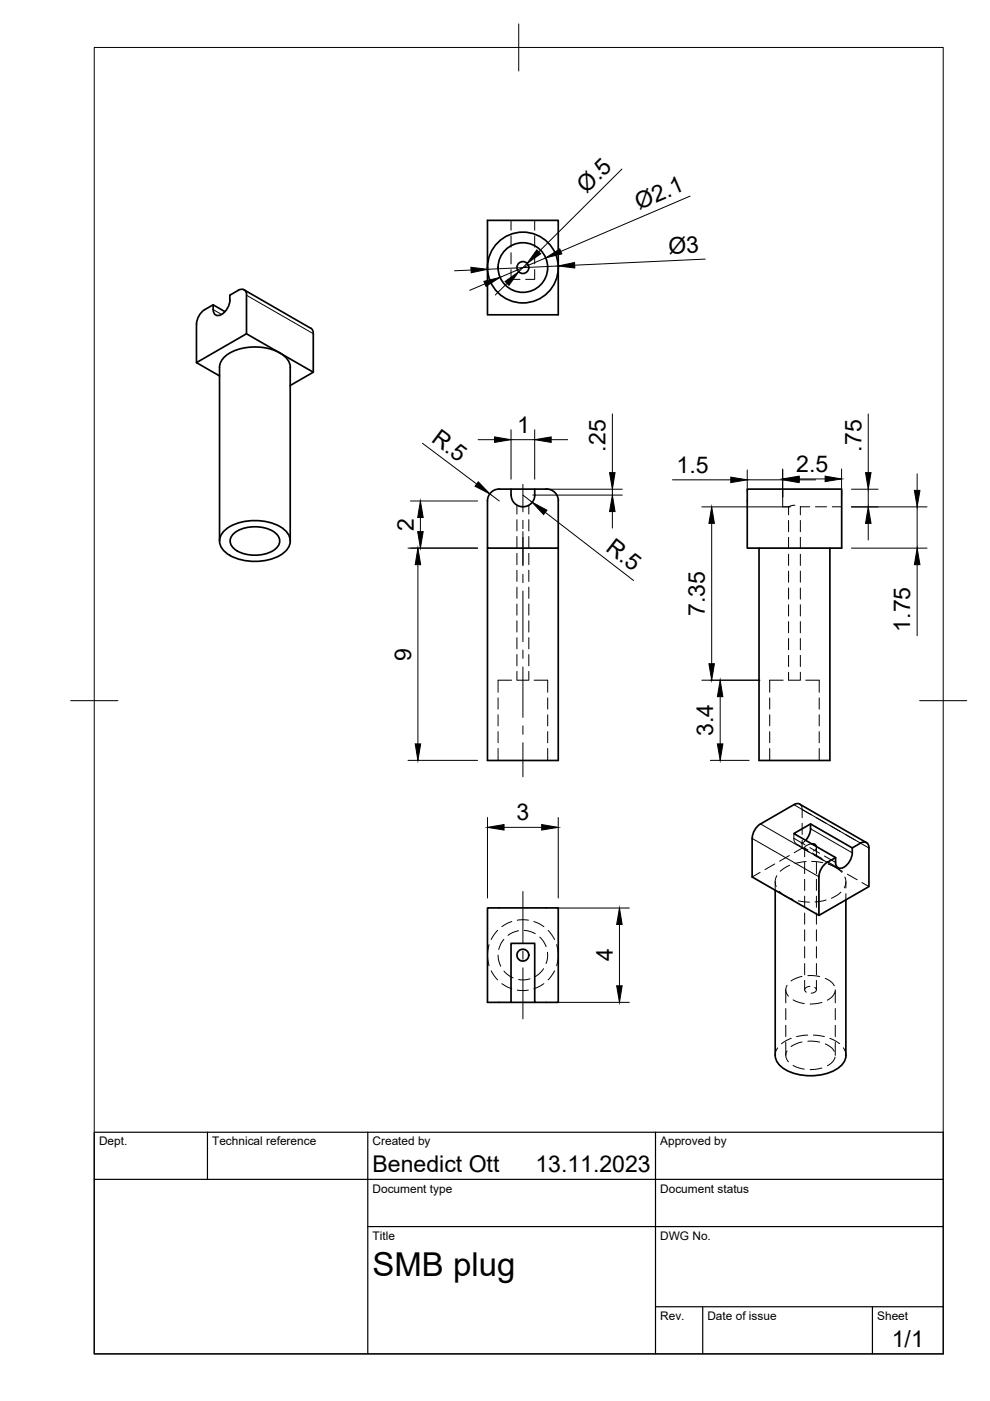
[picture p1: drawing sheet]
<svg xmlns="http://www.w3.org/2000/svg" width="210mm" height="297mm" viewBox="0 0 210 297" stroke-linecap="round" stroke-linejoin="round" font-family="sans-serif">
<!-- layer: Visible -->
<g fill="none" stroke="#000" stroke-width=".36">
<path d="M103.4 46.7h15v20h-15zM41.7 76.9l4.8 2.8M43.4 65.6l1.8-1 2.5 1.5M46.5 77.9a4 4 0 0 1 2.8-3.3 11.3 11.3 0 0 1 11.1 1 3.2 3.2 0 0 1 1.2 2.3M46.5 77.9v36.8M48.7 63.6v-1l1.8-1a1.07 1.07 0 0 1 1.3-.2 1.07 1.07 0 0 1 .5 1.2v8.2l-10.6 6.1v-8.2a3.9 3.9 0 0 1 1.7-3.1M48.8 63.6a3.4 3.4 0 0 1-2.7 3.3 1.09 1.09 0 0 1-.9-1.3v-1M51.8 61.5l14.1 8.1a1.26 1.26 0 0 1 .5 1.1M61.5 77.9v36.8M66.4 70.7v8.2l-14.1-8.1M66.4 78.9l-4.9 2.8M47.3 112.8a9.8 9.8 0 0 1 8.3-2.3 7.7 7.7 0 0 1 5.6 2.9 2.92 2.92 0 0 1-1.1 3.8 11.2 11.2 0 0 1-12.1 0 2.92 2.92 0 0 1-.7-4.4z"/>
<path d="M49.7 113a7.8 7.8 0 0 1 8.7 0 2.02 2.02 0 0 1 0 3.4 7.8 7.8 0 0 1-8.7 0 2.02 2.02 0 0 1 0-3.4zM103.4 106.2v10h15v-10M103.4 116.2v45h15v-45M103.4 106.2a2.51 2.51 0 0 1 2.5-2.5h10a2.47 2.47 0 0 1 2.5 2.5M108.4 103.7v1.3M113.4 103.7a2.9 2.9 0 0 1-1.9 3.7 2.51 2.51 0 0 1-3.1-2.5M158.4 103.7h20.1v12.5h-20.1zM160.9 116.2v45h15.1v-45M159.5 177.8v8.1l14.1 8.2M161.3 174.7a3.9 3.9 0 0 0-1.8 3M168.3 170.6l-7.1 4.1M169.6 170.5l14.1 8.2"/>
<path d="M169.6 170.5a1.25 1.25 0 0 0-1.3 .1M171.9 174.7l-.2 1.8-.9 1.7M172.1 178.9l.6 .1 .4 .5M180.7 179.8a3.9 3.9 0 0 1-2.2 4.3 1.03 1.03 0 0 1-1.3-1.3M103.4 192.5h15v20h-5v-12.5h-5v12.5h-5zM164.4 188.8v34.9a4.2 4.2 0 0 0 3 3.5 11.5 11.5 0 0 0 10.5-.9 3.3 3.3 0 0 0 1.5-2.6l-.1-32.9M175.4 182.8a3.9 3.9 0 0 0-1.8 3.1v8.2l10.6-6.1v-8.2a1.08 1.08 0 0 0-.5-1.2 1.08 1.08 0 0 0-1.2 .2l-1.8 1-8.8-5.1-3.6 2 8.9 5.1-1.8 1M177.2 181.8v1M108.4 212.5h5"/>
<circle cx="110.9" cy="56.7" r="1.26"/>
<circle cx="110.9" cy="56.7" r="5.3"/>
<circle cx="110.9" cy="56.7" r="7.5"/>
<circle cx="110.9" cy="202.5" r="1.25"/>
</g>
<!-- layer: Hidden -->
<g fill="none" stroke="#000" stroke-width=".21">
<path d="M108.4 57.2v2h1.9M108.4 46.7v2.1M108.4 50v2.4M108.4 53.6v2.4M113.4 57.2v2h-1.9M113.4 46.7v2.1M113.4 50v2.4M113.4 53.6v2.4M109.6 107.1v1.9M109.6 110.2v2.4M109.6 113.8v2.3M109.6 117.3v2.4"/>
<path d="M112.1 107.1v1.9M112.1 110.2v2.4M112.1 113.8v2.3M112.1 117.3v2.4M165.9 103.7v3.7h1.3M167.2 107.4v1.8M167.2 110.3v2.4M167.2 113.9v2.4M167.2 117.5v2.4M168.6 107.1l-1.4 .3M169.7 110.3v2.4M169.7 113.9v2.4"/>
<path d="M169.7 117.5v2.4M171.7 107.4h-2v1.8M172.9 107.4h2.4M176.5 107.4h2M109.6 120.9v2.4M109.6 124.5v2.4M109.6 128.1v2.3M109.6 131.6v2.4M109.6 135.2v2.4M109.6 138.8v2.4M112.1 120.9v2.4M112.1 124.5v2.4"/>
<path d="M112.1 128.1v2.3M112.1 131.6v2.4M112.1 135.2v2.4M112.1 138.8v2.4M167.2 121.1v2.4M167.2 124.7v2.3M167.2 128.2v2.4M167.2 131.8v2.4M167.2 135.4v2.4M167.2 138.9v2.4M169.7 121.1v2.4M169.7 124.7v2.3"/>
<path d="M169.7 128.2v2.4M169.7 131.8v2.4M169.7 135.4v2.4M169.7 138.9v2.4M105.6 148v2.4M105.6 151.5v2.4M105.6 155.1v2.4M105.6 158.7v2.5M108.5 144.2h-2.9v2.6M109.6 142.4v1.8M109.7 144.2h2.4M112.1 142.4v1.8"/>
<path d="M113.2 144.2h2.9v2.6M116.1 148v2.4M116.1 151.5v2.4M116.1 155.1v2.4M116.1 158.7v2.5M163.2 148v2.4M163.2 151.5v2.4M163.2 155.1v2.4M163.2 158.7v2.5M166.1 144.2h-2.9v2.6M167.2 142.5v1.7M167.3 144.2h2.3"/>
<path d="M169.7 142.5v1.7M170.8 144.2h2.9v2.6M173.7 148v2.4M173.7 151.5v2.4M173.7 155.1v2.4M173.7 158.7v2.5M168.3 176.7a2.25 2.25 0 0 0 .4 2.1M168.8 178.9l2.4 1.4M169.6 170.5l.3 .3 .2 .5v2.1M170.1 179.8l1.5 .9M170.1 174.5v2.4M170.1 178.1v1.7"/>
<path d="M170.1 179.8l-1.7 1M170.6 179.7v2M170.8 178.2l-.9 .7M172.1 178.9l-.9 .3-.6 .4 .2 .3 .5 .3M173.1 179.5l-.1 .6-.5 .3M173.1 179.7v2M105.5 197.3l-1.4 1.9M106.8 199.1l-.5 .9-.6 1.3M108.5 195.4l-2.1 1.1M109.7 195.1h2.4M109.9 197.3l-1.3 .4-.9 .6M111.1 197.3l1.4 .2 1 .5"/>
<path d="M113.2 195.4l2.1 1.1M114.4 198.7l.7 .7 .7 1.3M116.2 197.3l1.4 1.9M161.2 185l-1.7 .9M164.3 183.2l-2.1 1.2M164.4 187v1.8M164.7 185.7l-.1 .1a2.48 2.48 0 0 0 0 2.2M165.2 189l1.3 1 1.6 .7M167.4 181.4l-2.1 1.2M167.4 183.5l-2 1.2M169.2 191l2.4 .3M170.6 182.8v2.4"/>
<path d="M170.6 186.4v2.4M170.6 190v2.4M170.6 193.6v2.3M170.6 197.1v2.4M170.9 182.7l-2.3 .4M172.1 182.6l2.4 .3M172.2 180.9l2.1 1.1M172.6 181.3l2 1.2M173.1 182.8v2.4M173.1 186.4v2.4M173.1 190v2.4M173.1 193.6v2.3"/>
<path d="M173.1 197.1v2.4M175.2 190.8l-2.4 .4M175.3 182.6l2.4 1.4M175.6 183.2l1.6 .7M175.7 183.1l1.5 .8M177.2 183.9l1.3 1.1M177.2 183.9l1.4 .8M178.3 189.2l-2 1.2M179.1 186l.2 .3a2.53 2.53 0 0 1-.3 1.9M179.3 187v1.3M179.3 189.5v1.3M179.7 185.3l2 1.2"/>
<path d="M182.8 187.1l1.4 .9M103.7 200.3l-.2 .6a7.4 7.4 0 0 0 .2 3.8M104.1 205.8l1.4 2M105.6 202.5l.2 1.3 .4 1.1M106.4 208.5l2.1 1.1M106.8 205.9l.7 .7 1.3 .7M109.7 209.9h2.3M112.4 207.5a4.7 4.7 0 0 1-2.4 .2M115.3 205.4l-1.1 1.2-.7 .4M115.3 208.6l-2.1 1M116.1 201.9v1.3l-.3 1.1M117.6 205.8l-1.4 2"/>
<path d="M118 200.3l.2 .6a7.4 7.4 0 0 1-.2 3.8M166.6 209.9v2.7M166.6 213.8v2.4M166.6 217.4v2.4M166.9 208.9l-.2 .3a1.89 1.89 0 0 0 .5 2M168.1 212l1.1 .5 1.3 .3M170 207l-1.1 .4-1.2 .6M170.6 200.7v2.4M170.6 204.3v2.4M170.6 207.9v2M171.3 219.5l-2.4 .3M171.3 206.8l2.5 .2"/>
<path d="M171.7 209.1a.81 .81 0 0 0-.8 .3 .81 .81 0 0 0-.1 .8l.2 .2M172.4 219.5l2.4 .3M172.7 209.3a.62 .62 0 0 1 .4 .8 .62 .62 0 0 1-.7 .4l-.4 .1M173.1 200.7v2.4M173.1 204.3v2.4M173.1 207.9v2M174.3 212.5l-2.5 .4M175 207.4l1 .6 .9 1M177.1 210.2l-.6 1-1.1 .9M177.1 209.9v2.7M177.1 213.8v2.4M177.1 217.4v2.4"/>
<path d="M164.9 222.2l-.4 .6-.1 1M166.6 221v2.8M166.9 222.8l-.2 .3a1.89 1.89 0 0 0 .5 2M167.8 220.1l-2.1 1.2M168.1 225.9l1.1 .5 1.3 .3M170 220.9l-1.1 .4-1.2 .6M171.3 220.8l2.5 .1M174.3 226.4l-2.5 .4M175 221.3l1.4 .9 .5 .7M175.9 220.1l2.1 1.2M177.1 224.1l-.6 1-1.1 .9M177.1 221v2.8"/>
<path d="M178.8 222.2l.4 .6 .1 1"/>
</g>
<!-- layer: Visible Narrow -->
<path d="M45.2 65.6l1.8 1.1M52.3 62.6l14.1 8.1M159.5 177.8l14.1 8.1M161.2 174.7l14.2 8.1M168.3 170.6l14.2 8.2M171.9 175.7l8.8 5.1" fill="none" stroke="#000" stroke-width=".21"/>
<!-- layer: Hidden Narrow -->
<path d="M168.3 177.7l2.4 1.4M170.1 171.6l1.9 1.1M171.7 179.7l2.1 1.2M173 173.3l2.1 1.2M176.1 175.1l2.1 1.2M179.2 176.9l2.1 1.2M182.3 178.7l1.9 1.1M174.8 181.5l2.4 1.3" fill="none" stroke="#000" stroke-width=".21"/>
<!-- layer: BORDER -->
<path d="M20 10.1h180v276.9h-180zM110 5.1v10M15 148.6h10M195 148.6h10" fill="none" stroke="#000" stroke-width=".21"/>
<!-- layer: TITLEBLOCK -->
<path d="M20 240.1h180v46.9h-180zM20 250h180M44 240.1v9.9M78 240.1v46.9M139 240.1v46.9M78 260.1h122M139 277.1h61M149 277.1v9.9M185 277.1v9.9" fill="none" stroke="#000" stroke-width=".25"/>
<!-- layer: FD_Dimensions -->
<g fill="none" stroke="#000" stroke-width=".21">
<path d="M131.9 35.8l-17.7 17.6M99.9 57.3l-3.5 .1M111.7 55.9l-1.7 1.7M115.7 54.7l-9.7 4.1M118.3 56.4l-14.9 .7M146.3 41.6l-27.4 11.7M149.5 54.9l-27.6 1.3M102.8 60.2l-3.2 1.4M107.5 60.1l-2.5 2.5M89.6 94l11.5 8.6M101.4 93.2h3.5M108.4 91.1v10.5"/>
<path d="M108.4 93.2h5M113.4 91.1v10.5M116.9 93.2h3.5M129.8 87.8v12.4M158.4 99.6v4.5M165.9 99.4v6M178.4 99.4v6M184.1 87.8v12.4M86.5 116.2h14.8M87 106.2h14.3M88.6 119.7v38M89.1 109.7v3"/>
<path d="M103.9 104.7l2 1.5M110.9 105l1.9 1.5M113 105h18.9M115.5 103.7h16.4M115.6 108.6l18.7 14.5M129.8 103.7v1.3M129.8 108.5v3.5M142.6 101.7h12.3M148.8 107.5h18.8M150.9 111v29.7M158.4 101.7h7.5M169.4 101.5h5.5"/>
<path d="M169.4 101.7h3.5M180.5 116.2h16.1M180.5 107.5h16.1M180.5 103.7h5.7M184.1 103.7v3.8M184.1 111v3.5M194.5 100.5v3.5M194.5 107.5v8.7M194.5 119.7v15.1M148.8 144.2h12.3M152.7 147.7v10M86.5 161.2h14.8"/>
<path d="M103.4 173.3v17.1M106.9 175.4h8M118.4 173.3v17.1M150.6 161.2h8.2M118 192.5h15.4M131.3 196v13M118 212.5h15.4"/>
</g>
<g fill="#000" stroke="#000" stroke-width=".21">
<path d="M99.8 56.7l3.6 .4-3.5 .7zM102.6 59.7l3.4-.9-3 1.9zM107.1 59.7l2.9-2.1-2.1 2.9zM113.8 53l.8 .8-2.9 2.1zM115.7 54.7l3-1.9 .4 1zM118.3 56.4l3.5-.7 .1 1.1zM104.9 92.6l3.5 .6-3.5 .6zM113.4 93.2l3.5-.6v1.2zM88.6 116.2l.6 3.5h-1.2zM88.6 112.7h1.1l-.6 3.5zM89.1 106.2l.6 3.5h-1.1zM101.4 102.2l2.5 2.5-3.2-1.6z"/>
<path d="M112.8 106.5l3.2 1.7-.7 .9zM129.8 105l.6 3.5h-1.2zM129.2 100.2h1.2l-.6 3.5zM150.9 107.5l.6 3.5h-1.2zM154.9 101.2l3.5 .5-3.5 .6zM165.9 101.5l3.5-.5v1.1zM165.9 101.7l3.5-.5v1.1zM174.9 101l3.5 .5-3.5 .6zM184.1 107.5l.6 3.5h-1.2zM183.5 100.2h1.2l-.6 3.5zM193.9 104h1.2l-.6 3.5zM194.5 116.2l.6 3.5h-1.2z"/>
<path d="M88 157.7h1.2l-.6 3.5zM150.3 140.7h1.2l-.6 3.5zM152.7 144.2l.6 3.5h-1.2zM152.1 157.7h1.2l-.6 3.5zM103.4 175.4l3.5-.6v1.2zM114.9 174.8l3.5 .6-3.5 .6zM131.3 192.5l.6 3.5h-1.2zM130.7 209h1.2l-.6 3.5z"/>
</g>
<!-- layer: Smart Centers -->
<path d="M110.9 102.7v5.8M110.9 110.3v1.8M110.9 112.7v7.3M110.9 121.8v1.7M110.9 125.3v10.7M110.9 137.8v1.8M110.9 141.4v10.7M110.9 153.9v1.8M110.9 157.5v7.2M110.9 189v10.8M110.9 201.6v1.8M110.9 205.2v10.8" fill="none" stroke="#000" stroke-width=".21"/>
<text font-size="7" x="79" y="270.6">SMB plug</text>
<g font-size="4.9">
<text x="124.4" y="41.2" transform="rotate(-45 124.4 41.2)">Ø.5</text>
<text x="135.5" y="44.5" transform="rotate(-23 135.5 44.5)">Ø2.1</text>
<text x="141.8" y="53.8" transform="rotate(-3 141.8 53.8)">Ø3</text>
<text x="91.3" y="93.4" transform="rotate(37 91.3 93.4)">R.5</text>
<text x="109.7" y="91.8">1</text>
<text x="128.4" y="95.8" transform="rotate(-90 128.4 95.8)">.25</text>
<text x="182.6" y="95.8" transform="rotate(-90 182.6 95.8)">.75</text>
<text x="143.4" y="100.3">1.5</text>
<text x="168.8" y="100.1">2.5</text>
<text x="87.7" y="112.5" transform="rotate(-90 87.7 112.5)">2</text>
<text x="128.2" y="116.5" transform="rotate(38 128.2 116.5)">R.5</text>
<text x="149.4" y="130.6" transform="rotate(-90 149.4 130.6)">7.35</text>
<text x="193" y="133.9" transform="rotate(-90 193 133.9)">1.75</text>
<text x="87.1" y="140.1" transform="rotate(-90 87.1 140.1)">9</text>
<text x="151.2" y="156.1" transform="rotate(-90 151.2 156.1)">3.4</text>
<text x="109.5" y="174">3</text>
<text x="129.9" y="203.8" transform="rotate(-90 129.9 203.8)">4</text>
<text x="79" y="248.5">Benedict Ott</text>
<text x="113.5" y="248.5">13.11.2023</text>
<text x="189.1" y="285.7">1/1</text>
</g>
<g font-size="2.5">
<text x="21" y="242.9">Dept.</text>
<text x="45" y="242.9">Technical reference</text>
<text x="79" y="242.9">Created by</text>
<text x="140" y="242.9">Approved by</text>
<text x="79" y="252.8">Document type</text>
<text x="140" y="252.8">Document status</text>
<text x="79" y="262.9">Title</text>
<text x="140" y="262.9">DWG No.</text>
<text x="140" y="279.9">Rev.</text>
<text x="150" y="279.9">Date of issue</text>
<text x="186" y="279.9">Sheet</text>
</g>
</svg>
